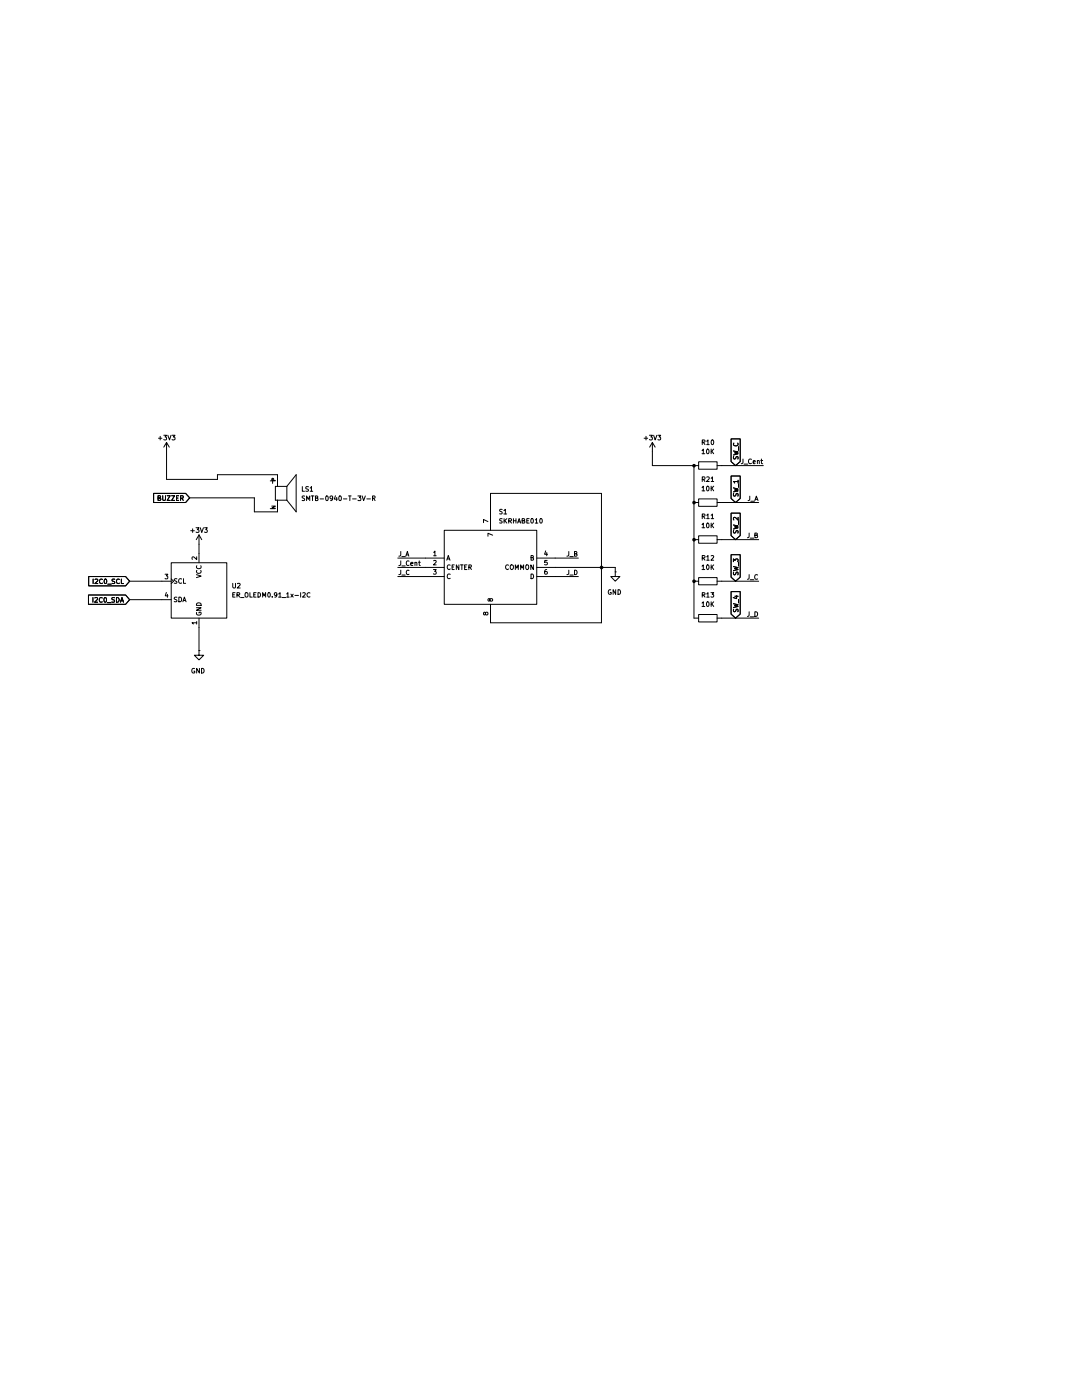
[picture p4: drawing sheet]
(kicad_sch
 (version 20260306)
 (generator "eeschema")
 (generator_version "10.0")
 (paper "A4")
 (lib_symbols
  (symbol "Device:R"
   (pin_numbers (hide yes))
   (pin_names
    (offset 0)) (exclude_from_sim no) (in_bom yes) (on_board yes)
   (in_pos_files yes)
   (duplicate_pin_numbers_are_jumpers no)
   (property "Reference" "R" (at 2.032 0 90) (show_name no) (do_not_autoplace no) (effects (font (size 1.27 1.27))))
   (property "Value" "R" (at 0 0 90) (show_name no) (do_not_autoplace no) (effects (font (size 1.27 1.27))))
   (property "Footprint" "" (at -1.778 0 90) (show_name no) (do_not_autoplace no) (hide yes) (effects (font (size 1.27 1.27))))
   (property "Datasheet" "" (at 0 0 0) (show_name no) (do_not_autoplace no) (hide yes) (effects (font (size 1.27 1.27))))
   (property "Description" "Resistor" (at 0 0 0) (show_name no) (do_not_autoplace no) (hide yes) (effects (font (size 1.27 1.27))))
   (symbol "R_0_1"
    (rectangle (start -1.016 -2.54) (end 1.016 2.54) (stroke (width 0.254) (type default)) (fill (type none))))
   (symbol "R_1_1"
    (pin passive line (at 0 3.81 270) (length 1.27) (name "" (effects (font (size 1.27 1.27)))) (number "1" (effects (font (size 1.27 1.27)))))
    (pin passive line (at 0 -3.81 90) (length 1.27) (name "" (effects (font (size 1.27 1.27)))) (number "2" (effects (font (size 1.27 1.27))))))
   (embedded_fonts no))
  (symbol "Display_Graphic:ER_OLEDM0.91_1x-I2C" (exclude_from_sim no) (in_bom yes) (on_board yes)
   (in_pos_files yes)
   (duplicate_pin_numbers_are_jumpers no)
   (property "Reference" "U" (at 0 0 0) (show_name no) (do_not_autoplace no) (effects (font (size 1.27 1.27))))
   (property "Value" "ER_OLEDM0.91_1x-I2C" (at 14.224 -10.668 0) (show_name no) (do_not_autoplace no) (effects (font (size 1.27 1.27))))
   (property "Footprint" "Display:ER_OLEDM0.91_1x-I2C" (at 18.034 -12.7 0) (show_name no) (do_not_autoplace no) (hide yes) (effects (font (size 1.27 1.27))))
   (property "Datasheet" "https://www.buydisplay.com/download/manual/ER-OLEDM0.91-1_Datasheet.pdf" (at 42.672 -14.732 0) (show_name no) (do_not_autoplace no) (hide yes) (effects (font (size 1.27 1.27))))
   (property "Description" "SSD1306 OLED module, 0.91 inch, 128x32, I2C" (at 26.67 -16.764 0) (show_name no) (do_not_autoplace no) (hide yes) (effects (font (size 1.27 1.27))))
   (symbol "ER_OLEDM0.91_1x-I2C_1_1"
    (rectangle (start -7.62 7.62) (end 7.62 -7.62) (stroke (width 0.254) (type solid)) (fill (type background)))
    (pin power_in line (at 0 -10.16 90) (length 2.54) (name "GND" (effects (font (size 1.27 1.27)))) (number "1" (effects (font (size 1.27 1.27)))))
    (pin power_in line (at 0 10.16 270) (length 2.54) (name "VCC" (effects (font (size 1.27 1.27)))) (number "2" (effects (font (size 1.27 1.27)))))
    (pin input clock (at -10.16 2.54 0) (length 2.54) (name "SCL" (effects (font (size 1.27 1.27)))) (number "3" (effects (font (size 1.27 1.27)))))
    (pin bidirectional line (at -10.16 -2.54 0) (length 2.54) (name "SDA" (effects (font (size 1.27 1.27)))) (number "4" (effects (font (size 1.27 1.27))))))
   (embedded_fonts no))
  (symbol "New_Library:SKRHABE010" (exclude_from_sim no) (in_bom yes) (on_board yes)
   (in_pos_files yes)
   (duplicate_pin_numbers_are_jumpers no)
   (property "Reference" "S" (at 31.75 12.7 0) (show_name no) (do_not_autoplace no) (effects (font (size 1.27 1.27)) (justify left top)))
   (property "Value" "SKRHABE010" (at 31.75 10.16 0) (show_name no) (do_not_autoplace no) (effects (font (size 1.27 1.27)) (justify left top)))
   (property "Footprint" "SKRHABE010" (at 31.75 -89.84 0) (show_name no) (do_not_autoplace no) (hide yes) (effects (font (size 1.27 1.27)) (justify left top)))
   (property "Datasheet" "" (at 31.75 -189.84 0) (show_name no) (do_not_autoplace no) (hide yes) (effects (font (size 1.27 1.27)) (justify left top)))
   (property "Description" "Multi-Directional Switches 4-directn cntr push W/boss 200K Cycles" (at 0 0 0) (show_name no) (do_not_autoplace no) (hide yes) (effects (font (size 1.27 1.27))))
   (property "Height" "5" (at 31.75 -389.84 0) (show_name no) (do_not_autoplace no) (hide yes) (effects (font (size 1.27 1.27)) (justify left top)))
   (property "Manufacturer_Name" "ALPS Electric" (at 31.75 -489.84 0) (show_name no) (do_not_autoplace no) (hide yes) (effects (font (size 1.27 1.27)) (justify left top)))
   (property "Manufacturer_Part_Number" "SKRHABE010" (at 31.75 -589.84 0) (show_name no) (do_not_autoplace no) (hide yes) (effects (font (size 1.27 1.27)) (justify left top)))
   (property "Mouser Part Number" "688-SKRHAB" (at 31.75 -689.84 0) (show_name no) (do_not_autoplace no) (hide yes) (effects (font (size 1.27 1.27)) (justify left top)))
   (property "Mouser Price/Stock" "https://www.mouser.co.uk/ProductDetail/Alps-Alpine/SKRHABE010?qs=seHrhfPpLDxEOwRqoDvYHw%3D%3D" (at 31.75 -789.84 0) (show_name no) (do_not_autoplace no) (hide yes) (effects (font (size 1.27 1.27)) (justify left top)))
   (property "Arrow Part Number" "SKRHABE010" (at 31.75 -889.84 0) (show_name no) (do_not_autoplace no) (hide yes) (effects (font (size 1.27 1.27)) (justify left top)))
   (property "Arrow Price/Stock" "https://www.arrow.com/en/products/skrhabe010/alps-electric" (at 31.75 -989.84 0) (show_name no) (do_not_autoplace no) (hide yes) (effects (font (size 1.27 1.27)) (justify left top)))
   (symbol "SKRHABE010_1_1"
    (rectangle (start 5.08 7.62) (end 30.48 -12.7) (stroke (width 0.254) (type default)) (fill (type background)))
    (pin passive line (at 0 0 0) (length 5.08) (name "A" (effects (font (size 1.27 1.27)))) (number "1" (effects (font (size 1.27 1.27)))))
    (pin passive line (at 0 -2.54 0) (length 5.08) (name "CENTER" (effects (font (size 1.27 1.27)))) (number "2" (effects (font (size 1.27 1.27)))))
    (pin passive line (at 0 -5.08 0) (length 5.08) (name "C" (effects (font (size 1.27 1.27)))) (number "3" (effects (font (size 1.27 1.27)))))
    (pin passive line (at 35.56 0 180) (length 5.08) (name "B" (effects (font (size 1.27 1.27)))) (number "4" (effects (font (size 1.27 1.27)))))
    (pin passive line (at 35.56 -2.54 180) (length 5.08) (name "COMMON" (effects (font (size 1.27 1.27)))) (number "5" (effects (font (size 1.27 1.27)))))
    (pin passive line (at 35.56 -5.08 180) (length 5.08) (name "D" (effects (font (size 1.27 1.27)))) (number "6" (effects (font (size 1.27 1.27)))))
    (pin passive line (at 17.78 12.7 270) (length 5.08) (name "7" (effects (font (size 1.27 1.27)))) (number "7" (effects (font (size 1.27 1.27)))))
    (pin passive line (at 17.78 -17.78 90) (length 5.08) (name "8" (effects (font (size 1.27 1.27)))) (number "8" (effects (font (size 1.27 1.27))))))
   (embedded_fonts no))
  (symbol "custom_parts_library:SMTB-0940-T-3V-R"
   (pin_names
    (offset 1.016)) (exclude_from_sim no) (in_bom yes) (on_board yes)
   (in_pos_files yes)
   (duplicate_pin_numbers_are_jumpers no)
   (property "Reference" "LS" (at -1.27 6.35 0) (show_name no) (do_not_autoplace no) (effects (font (size 1.27 1.27)) (justify left bottom)))
   (property "Value" "SMTB-0940-T-3V-R" (at -1.27 -8.255 0) (show_name no) (do_not_autoplace no) (effects (font (size 1.27 1.27)) (justify left bottom)))
   (property "Footprint" "SMTB-0940-T-3V-R:XDCR_SMTB-0940-T-3V-R" (at 0 0 0) (show_name no) (do_not_autoplace no) (hide yes) (effects (font (size 1.27 1.27)) (justify bottom)))
   (property "Datasheet" "" (at 0 0 0) (show_name no) (do_not_autoplace no) (hide yes) (effects (font (size 1.27 1.27))))
   (property "Description" "" (at 0 0 0) (show_name no) (do_not_autoplace no) (hide yes) (effects (font (size 1.27 1.27))))
   (property "PARTREV" "01/24/2017" (at 0 0 0) (show_name no) (do_not_autoplace no) (hide yes) (effects (font (size 1.27 1.27)) (justify bottom)))
   (property "STANDARD" "Manufacturer Recommendations" (at 0 0 0) (show_name no) (do_not_autoplace no) (hide yes) (effects (font (size 1.27 1.27)) (justify bottom)))
   (property "MAXIMUM_PACKAGE_HEIGHT" "1.85 mm" (at 0 0 0) (show_name no) (do_not_autoplace no) (hide yes) (effects (font (size 1.27 1.27)) (justify bottom)))
   (property "MANUFACTURER" "Pui Audio" (at 0 0 0) (show_name no) (do_not_autoplace no) (hide yes) (effects (font (size 1.27 1.27)) (justify bottom)))
   (symbol "SMTB-0940-T-3V-R_0_0"
    (polyline (pts (xy -3.175 1.905) (xy -3.175 -1.905)) (stroke (width 0.254) (type default)) (fill (type none)))
    (polyline (pts (xy -3.175 1.905) (xy -2.54 1.905)) (stroke (width 0.254) (type default)) (fill (type none)))
    (polyline (pts (xy -3.175 -1.905) (xy -2.54 -1.905)) (stroke (width 0.254) (type default)) (fill (type none)))
    (polyline (pts (xy -2.54 2.54) (xy -2.54 1.905)) (stroke (width 0.1524) (type default)) (fill (type none)))
    (polyline (pts (xy -2.54 1.905) (xy 0 1.905)) (stroke (width 0.254) (type default)) (fill (type none)))
    (polyline (pts (xy -2.54 -1.905) (xy 0 -1.905)) (stroke (width 0.254) (type default)) (fill (type none)))
    (polyline (pts (xy -2.54 -2.54) (xy -2.54 -1.905)) (stroke (width 0.1524) (type default)) (fill (type none)))
    (polyline (pts (xy 0 1.905) (xy 2.54 5.08)) (stroke (width 0.254) (type default)) (fill (type none)))
    (polyline (pts (xy 0 -1.905) (xy 0 1.905)) (stroke (width 0.254) (type default)) (fill (type none)))
    (polyline (pts (xy 0 -1.905) (xy 2.54 -5.08)) (stroke (width 0.254) (type default)) (fill (type none)))
    (polyline (pts (xy 2.54 -5.08) (xy 2.54 5.08)) (stroke (width 0.254) (type default)) (fill (type none)))
    (text "+" (at -5.08 2.54 0) (effects (font (size 1.778 1.778)) (justify left bottom)))
    (text "-" (at -5.08 -5.08 0) (effects (font (size 1.778 1.778)) (justify left bottom)))
    (pin passive line (at -2.54 -5.08 90) (length 2.54) (name "" (effects (font (size 1.016 1.016)))) (number "N" (effects (font (size 1.016 1.016)))))
    (pin passive line (at -2.54 5.08 270) (length 2.54) (name "" (effects (font (size 1.016 1.016)))) (number "P" (effects (font (size 1.016 1.016))))))
   (embedded_fonts no))
  (symbol "power:+3V3"
   (power global)
   (pin_names
    (offset 0)) (exclude_from_sim no) (in_bom yes) (on_board yes)
   (in_pos_files yes)
   (duplicate_pin_numbers_are_jumpers no)
   (property "Reference" "#PWR" (at 0 -3.81 0) (show_name no) (do_not_autoplace no) (hide yes) (effects (font (size 1.27 1.27))))
   (property "Value" "+3V3" (at 0 3.556 0) (show_name no) (do_not_autoplace no) (effects (font (size 1.27 1.27))))
   (property "Footprint" "" (at 0 0 0) (show_name no) (do_not_autoplace no) (hide yes) (effects (font (size 1.27 1.27))))
   (property "Datasheet" "" (at 0 0 0) (show_name no) (do_not_autoplace no) (hide yes) (effects (font (size 1.27 1.27))))
   (property "Description" "Power symbol creates a global label with name \"+3V3\"" (at 0 0 0) (show_name no) (do_not_autoplace no) (hide yes) (effects (font (size 1.27 1.27))))
   (symbol "+3V3_0_1"
    (polyline (pts (xy -0.762 1.27) (xy 0 2.54)) (stroke (width 0) (type default)) (fill (type none)))
    (polyline (pts (xy 0 2.54) (xy 0.762 1.27)) (stroke (width 0) (type default)) (fill (type none)))
    (polyline (pts (xy 0 0) (xy 0 2.54)) (stroke (width 0) (type default)) (fill (type none))))
   (symbol "+3V3_1_1"
    (pin power_in line (at 0 0 90) (length 0) (hide yes) (name "+3V3" (effects (font (size 1.27 1.27)))) (number "1" (effects (font (size 1.27 1.27))))))
   (embedded_fonts no))
  (symbol "power:GND"
   (power global)
   (pin_numbers (hide yes))
   (pin_names
    (offset 0) (hide yes)) (exclude_from_sim no) (in_bom yes) (on_board yes)
   (in_pos_files yes)
   (duplicate_pin_numbers_are_jumpers no)
   (property "Reference" "#PWR" (at 0 -6.35 0) (show_name no) (do_not_autoplace no) (hide yes) (effects (font (size 1.27 1.27))))
   (property "Value" "GND" (at 0 -3.81 0) (show_name no) (do_not_autoplace no) (effects (font (size 1.27 1.27))))
   (property "Footprint" "" (at 0 0 0) (show_name no) (do_not_autoplace no) (hide yes) (effects (font (size 1.27 1.27))))
   (property "Datasheet" "" (at 0 0 0) (show_name no) (do_not_autoplace no) (hide yes) (effects (font (size 1.27 1.27))))
   (property "Description" "Power symbol creates a global label with name \"GND\" , ground" (at 0 0 0) (show_name no) (do_not_autoplace no) (hide yes) (effects (font (size 1.27 1.27))))
   (symbol "GND_0_1"
    (polyline (pts (xy 0 0) (xy 0 -1.27) (xy 1.27 -1.27) (xy 0 -2.54) (xy -1.27 -1.27) (xy 0 -1.27)) (stroke (width 0) (type default)) (fill (type none))))
   (symbol "GND_1_1"
    (pin power_in line (at 0 0 270) (length 0) (name "" (effects (font (size 1.27 1.27)))) (number "1" (effects (font (size 1.27 1.27))))))
   (embedded_fonts no)))
 (junction
  (at 190.5 72.39)
  (diameter 0)
  (color 0 0 0 0))
 (junction
  (at 190.5 50.8)
  (diameter 0)
  (color 0 0 0 0))
 (junction
  (at 165.1 68.58)
  (diameter 0)
  (color 0 0 0 0))
 (junction
  (at 190.5 40.64)
  (diameter 0)
  (color 0 0 0 0))
 (junction
  (at 190.5 60.96)
  (diameter 0)
  (color 0 0 0 0))
 (wire
  (pts (xy 168.91 68.58) (xy 168.91 69.85))
  (stroke (width 0) (type default)))
 (wire
  (pts (xy 109.22 66.04) (xy 116.84 66.04))
  (stroke (width 0) (type default)))
 (wire
  (pts (xy 134.62 83.82) (xy 165.1 83.82))
  (stroke (width 0) (type default)))
 (wire
  (pts (xy 198.12 60.96) (xy 208.28 60.96))
  (stroke (width 0) (type default)))
 (wire
  (pts (xy 45.72 36.83) (xy 45.72 44.45))
  (stroke (width 0) (type default)))
 (wire
  (pts (xy 165.1 48.26) (xy 165.1 68.58))
  (stroke (width 0) (type default)))
 (wire
  (pts (xy 35.56 72.39) (xy 44.45 72.39))
  (stroke (width 0) (type default)))
 (wire
  (pts (xy 158.75 71.12) (xy 152.4 71.12))
  (stroke (width 0) (type default)))
 (wire
  (pts (xy 45.72 44.45) (xy 59.69 44.45))
  (stroke (width 0) (type default)))
 (wire
  (pts (xy 198.12 50.8) (xy 208.28 50.8))
  (stroke (width 0) (type default)))
 (wire
  (pts (xy 54.61 62.23) (xy 54.61 64.77))
  (stroke (width 0) (type default)))
 (wire
  (pts (xy 69.85 49.53) (xy 69.85 53.34))
  (stroke (width 0) (type default)))
 (wire
  (pts (xy 35.56 77.47) (xy 44.45 77.47))
  (stroke (width 0) (type default)))
 (wire
  (pts (xy 190.5 40.64) (xy 190.5 50.8))
  (stroke (width 0) (type default)))
 (wire
  (pts (xy 69.85 53.34) (xy 76.2 53.34))
  (stroke (width 0) (type default)))
 (wire
  (pts (xy 158.75 66.04) (xy 152.4 66.04))
  (stroke (width 0) (type default)))
 (wire
  (pts (xy 198.12 40.64) (xy 209.55 40.64))
  (stroke (width 0) (type default)))
 (wire
  (pts (xy 109.22 71.12) (xy 116.84 71.12))
  (stroke (width 0) (type default)))
 (wire
  (pts (xy 54.61 91.44) (xy 54.61 85.09))
  (stroke (width 0) (type default)))
 (wire
  (pts (xy 165.1 83.82) (xy 165.1 68.58))
  (stroke (width 0) (type default)))
 (wire
  (pts (xy 76.2 43.18) (xy 59.69 43.18))
  (stroke (width 0) (type default)))
 (wire
  (pts (xy 190.5 50.8) (xy 190.5 60.96))
  (stroke (width 0) (type default)))
 (wire
  (pts (xy 179.07 40.64) (xy 190.5 40.64))
  (stroke (width 0) (type default)))
 (wire
  (pts (xy 59.69 43.18) (xy 59.69 44.45))
  (stroke (width 0) (type default)))
 (wire
  (pts (xy 190.5 60.96) (xy 190.5 72.39))
  (stroke (width 0) (type default)))
 (wire
  (pts (xy 165.1 68.58) (xy 168.91 68.58))
  (stroke (width 0) (type default)))
 (wire
  (pts (xy 134.62 53.34) (xy 134.62 48.26))
  (stroke (width 0) (type default)))
 (wire
  (pts (xy 152.4 68.58) (xy 165.1 68.58))
  (stroke (width 0) (type default)))
 (wire
  (pts (xy 198.12 82.55) (xy 208.28 82.55))
  (stroke (width 0) (type default)))
 (wire
  (pts (xy 109.22 68.58) (xy 116.84 68.58))
  (stroke (width 0) (type default)))
 (wire
  (pts (xy 190.5 72.39) (xy 190.5 82.55))
  (stroke (width 0) (type default)))
 (wire
  (pts (xy 198.12 72.39) (xy 208.28 72.39))
  (stroke (width 0) (type default)))
 (wire
  (pts (xy 52.07 49.53) (xy 69.85 49.53))
  (stroke (width 0) (type default)))
 (wire
  (pts (xy 179.07 36.83) (xy 179.07 40.64))
  (stroke (width 0) (type default)))
 (wire
  (pts (xy 134.62 48.26) (xy 165.1 48.26))
  (stroke (width 0) (type default)))
 (label "J_D"
  (at 158.75 71.12 180)
  (effects (font (size 1.27 1.27)) (justify right bottom)))
 (label "J_B"
  (at 158.75 66.04 180)
  (effects (font (size 1.27 1.27)) (justify right bottom)))
 (label "J_C"
  (at 109.22 71.12 0)
  (effects (font (size 1.27 1.27)) (justify left bottom)))
 (label "J_B"
  (at 208.28 60.96 180)
  (effects (font (size 1.27 1.27)) (justify right bottom)))
 (label "J_D"
  (at 208.28 82.55 180)
  (effects (font (size 1.27 1.27)) (justify right bottom)))
 (label "J_A"
  (at 208.28 50.8 180)
  (effects (font (size 1.27 1.27)) (justify right bottom)))
 (label "J_Cent"
  (at 209.55 40.64 180)
  (effects (font (size 1.27 1.27)) (justify right bottom)))
 (label "J_C"
  (at 208.28 72.39 180)
  (effects (font (size 1.27 1.27)) (justify right bottom)))
 (label "J_A"
  (at 109.22 66.04 0)
  (effects (font (size 1.27 1.27)) (justify left bottom)))
 (label "J_Cent"
  (at 109.22 68.58 0)
  (effects (font (size 1.27 1.27)) (justify left bottom)))
 (global_label "SW_3"
  (shape input)
  (at 201.93 72.39 90)
  (fields_autoplaced yes)
  (effects (font (size 1.27 1.27)) (justify left))
  (property "Intersheetrefs" "${INTERSHEET_REFS}" (at 201.93 64.5668 90) (hide yes) (show_name no) (do_not_autoplace no) (effects (font (size 1.27 1.27)) (justify left))))
 (global_label "I2C0_SCL"
  (shape input)
  (at 35.56 72.39 180)
  (fields_autoplaced yes)
  (effects (font (size 1.27 1.27)) (justify right))
  (property "Intersheetrefs" "${INTERSHEET_REFS}" (at 23.8058 72.39 0) (hide yes) (show_name no) (do_not_autoplace no) (effects (font (size 1.27 1.27)) (justify right))))
 (global_label "SW_4"
  (shape input)
  (at 201.93 82.55 90)
  (fields_autoplaced yes)
  (effects (font (size 1.27 1.27)) (justify left))
  (property "Intersheetrefs" "${INTERSHEET_REFS}" (at 201.93 74.7268 90) (hide yes) (show_name no) (do_not_autoplace no) (effects (font (size 1.27 1.27)) (justify left))))
 (global_label "SW_C"
  (shape input)
  (at 201.93 40.64 90)
  (fields_autoplaced yes)
  (effects (font (size 1.27 1.27)) (justify left))
  (property "Intersheetrefs" "${INTERSHEET_REFS}" (at 201.93 32.7563 90) (hide yes) (show_name no) (do_not_autoplace no) (effects (font (size 1.27 1.27)) (justify left))))
 (global_label "SW_2"
  (shape input)
  (at 201.93 60.96 90)
  (fields_autoplaced yes)
  (effects (font (size 1.27 1.27)) (justify left))
  (property "Intersheetrefs" "${INTERSHEET_REFS}" (at 201.93 53.1368 90) (hide yes) (show_name no) (do_not_autoplace no) (effects (font (size 1.27 1.27)) (justify left))))
 (global_label "BUZZER"
  (shape input)
  (at 52.07 49.53 180)
  (fields_autoplaced yes)
  (effects (font (size 1.27 1.27)) (justify right))
  (property "Intersheetrefs" "${INTERSHEET_REFS}" (at 41.6463 49.53 0) (hide yes) (show_name no) (do_not_autoplace no) (effects (font (size 1.27 1.27)) (justify right))))
 (global_label "SW_1"
  (shape input)
  (at 201.93 50.8 90)
  (fields_autoplaced yes)
  (effects (font (size 1.27 1.27)) (justify left))
  (property "Intersheetrefs" "${INTERSHEET_REFS}" (at 201.93 42.9768 90) (hide yes) (show_name no) (do_not_autoplace no) (effects (font (size 1.27 1.27)) (justify left))))
 (global_label "I2C0_SDA"
  (shape input)
  (at 35.56 77.47 180)
  (fields_autoplaced yes)
  (effects (font (size 1.27 1.27)) (justify right))
  (property "Intersheetrefs" "${INTERSHEET_REFS}" (at 23.7453 77.47 0) (hide yes) (show_name no) (do_not_autoplace no) (effects (font (size 1.27 1.27)) (justify right))))
 (symbol
  (lib_id "Display_Graphic:ER_OLEDM0.91_1x-I2C")
  (at 54.61 74.93 0)
  (unit 1)
  (body_style 1)
  (exclude_from_sim no)
  (in_bom yes)
  (on_board yes)
  (in_pos_files yes)
  (dnp no)
  (fields_autoplaced yes)
  (property "Reference" "U2" (at 63.5 73.6599 0) (show_name no) (do_not_autoplace no) (effects (font (size 1.27 1.27)) (justify left)))
  (property "Value" "ER_OLEDM0.91_1x-I2C" (at 63.5 76.1999 0) (show_name no) (do_not_autoplace no) (effects (font (size 1.27 1.27)) (justify left)))
  (property "Footprint" "Display:ER_OLEDM0.91_1x-I2C" (at 72.644 87.63 0) (hide yes) (show_name no) (do_not_autoplace no) (effects (font (size 1.27 1.27))))
  (property "Datasheet" "https://www.buydisplay.com/download/manual/ER-OLEDM0.91-1_Datasheet.pdf" (at 97.282 89.662 0) (hide yes) (show_name no) (do_not_autoplace no) (effects (font (size 1.27 1.27))))
  (property "Description" "SSD1306 OLED module, 0.91 inch, 128x32, I2C" (at 81.28 91.694 0) (hide yes) (show_name no) (do_not_autoplace no) (effects (font (size 1.27 1.27))))
  (pin "2")
  (pin "1")
  (pin "4")
  (pin "3"))
 (symbol
  (lib_id "power:GND")
  (at 54.61 91.44 0)
  (unit 1)
  (body_style 1)
  (exclude_from_sim no)
  (in_bom yes)
  (on_board yes)
  (in_pos_files yes)
  (dnp no)
  (property "Reference" "#PWR014" (at 54.61 97.79 0) (hide yes) (show_name no) (do_not_autoplace no) (effects (font (size 1.27 1.27))))
  (property "Value" "GND" (at 54.356 97.028 0) (show_name no) (do_not_autoplace no) (effects (font (size 1.27 1.27))))
  (property "Footprint" "" (at 54.61 91.44 0) (hide yes) (show_name no) (do_not_autoplace no) (effects (font (size 1.27 1.27))))
  (property "Datasheet" "" (at 54.61 91.44 0) (hide yes) (show_name no) (do_not_autoplace no) (effects (font (size 1.27 1.27))))
  (property "Description" "Power symbol creates a global label with name \"GND\" , ground" (at 54.61 91.44 0) (hide yes) (show_name no) (do_not_autoplace no) (effects (font (size 1.27 1.27))))
  (pin "1"))
 (symbol
  (lib_id "New_Library:SKRHABE010")
  (at 116.84 66.04 0)
  (unit 1)
  (body_style 1)
  (exclude_from_sim no)
  (in_bom yes)
  (on_board yes)
  (in_pos_files yes)
  (dnp no)
  (fields_autoplaced yes)
  (property "Reference" "S1" (at 136.7633 53.34 0) (show_name no) (do_not_autoplace no) (effects (font (size 1.27 1.27)) (justify left)))
  (property "Value" "SKRHABE010" (at 136.7633 55.88 0) (show_name no) (do_not_autoplace no) (effects (font (size 1.27 1.27)) (justify left)))
  (property "Footprint" "Library_custom_parts:SKRHABE010" (at 148.59 155.88 0) (hide yes) (show_name no) (do_not_autoplace no) (effects (font (size 1.27 1.27)) (justify left top)))
  (property "Datasheet" "" (at 148.59 255.88 0) (hide yes) (show_name no) (do_not_autoplace no) (effects (font (size 1.27 1.27)) (justify left top)))
  (property "Description" "Multi-Directional Switches 4-directn cntr push W/boss 200K Cycles" (at 116.84 66.04 0) (hide yes) (show_name no) (do_not_autoplace no) (effects (font (size 1.27 1.27))))
  (property "Height" "5" (at 148.59 455.88 0) (hide yes) (show_name no) (do_not_autoplace no) (effects (font (size 1.27 1.27)) (justify left top)))
  (property "Manufacturer_Name" "ALPS Electric" (at 148.59 555.88 0) (hide yes) (show_name no) (do_not_autoplace no) (effects (font (size 1.27 1.27)) (justify left top)))
  (property "Manufacturer_Part_Number" "SKRHABE010" (at 148.59 655.88 0) (hide yes) (show_name no) (do_not_autoplace no) (effects (font (size 1.27 1.27)) (justify left top)))
  (property "Mouser Part Number" "688-SKRHAB" (at 148.59 755.88 0) (hide yes) (show_name no) (do_not_autoplace no) (effects (font (size 1.27 1.27)) (justify left top)))
  (property "Mouser Price/Stock" "https://www.mouser.co.uk/ProductDetail/Alps-Alpine/SKRHABE010?qs=seHrhfPpLDxEOwRqoDvYHw%3D%3D" (at 148.59 855.88 0) (hide yes) (show_name no) (do_not_autoplace no) (effects (font (size 1.27 1.27)) (justify left top)))
  (property "Arrow Part Number" "SKRHABE010" (at 148.59 955.88 0) (hide yes) (show_name no) (do_not_autoplace no) (effects (font (size 1.27 1.27)) (justify left top)))
  (property "Arrow Price/Stock" "https://www.arrow.com/en/products/skrhabe010/alps-electric" (at 148.59 1055.88 0) (hide yes) (show_name no) (do_not_autoplace no) (effects (font (size 1.27 1.27)) (justify left top)))
  (pin "8")
  (pin "7")
  (pin "4")
  (pin "2")
  (pin "1")
  (pin "5")
  (pin "6")
  (pin "3"))
 (symbol
  (lib_id "power:GND")
  (at 168.91 69.85 0)
  (unit 1)
  (body_style 1)
  (exclude_from_sim no)
  (in_bom yes)
  (on_board yes)
  (in_pos_files yes)
  (dnp no)
  (property "Reference" "#PWR012" (at 168.91 76.2 0) (hide yes) (show_name no) (do_not_autoplace no) (effects (font (size 1.27 1.27))))
  (property "Value" "GND" (at 168.656 75.438 0) (show_name no) (do_not_autoplace no) (effects (font (size 1.27 1.27))))
  (property "Footprint" "" (at 168.91 69.85 0) (hide yes) (show_name no) (do_not_autoplace no) (effects (font (size 1.27 1.27))))
  (property "Datasheet" "" (at 168.91 69.85 0) (hide yes) (show_name no) (do_not_autoplace no) (effects (font (size 1.27 1.27))))
  (property "Description" "Power symbol creates a global label with name \"GND\" , ground" (at 168.91 69.85 0) (hide yes) (show_name no) (do_not_autoplace no) (effects (font (size 1.27 1.27))))
  (pin "1"))
 (symbol
  (lib_id "power:+3V3")
  (at 179.07 36.83 0)
  (unit 1)
  (body_style 1)
  (exclude_from_sim no)
  (in_bom yes)
  (on_board yes)
  (in_pos_files yes)
  (dnp no)
  (property "Reference" "#PWR0117" (at 179.07 40.64 0) (hide yes) (show_name no) (do_not_autoplace no) (effects (font (size 1.27 1.27))))
  (property "Value" "+3V3" (at 179.07 33.02 0) (show_name no) (do_not_autoplace no) (effects (font (size 1.27 1.27))))
  (property "Footprint" "" (at 179.07 36.83 0) (hide yes) (show_name no) (do_not_autoplace no) (effects (font (size 1.27 1.27))))
  (property "Datasheet" "" (at 179.07 36.83 0) (hide yes) (show_name no) (do_not_autoplace no) (effects (font (size 1.27 1.27))))
  (property "Description" "" (at 179.07 36.83 0) (hide yes) (show_name no) (do_not_autoplace no) (effects (font (size 1.27 1.27))))
  (pin "1"))
 (symbol
  (lib_id "Device:R")
  (at 194.31 60.96 270)
  (unit 1)
  (body_style 1)
  (exclude_from_sim no)
  (in_bom yes)
  (on_board yes)
  (in_pos_files yes)
  (dnp no)
  (fields_autoplaced yes)
  (property "Reference" "R11" (at 194.31 54.61 90) (show_name no) (do_not_autoplace no) (effects (font (size 1.27 1.27))))
  (property "Value" "10K" (at 194.31 57.15 90) (show_name no) (do_not_autoplace no) (effects (font (size 1.27 1.27))))
  (property "Footprint" "Resistor_SMD:R_0402_1005Metric" (at 194.31 59.182 90) (hide yes) (show_name no) (do_not_autoplace no) (effects (font (size 1.27 1.27))))
  (property "Datasheet" "" (at 194.31 60.96 0) (hide yes) (show_name no) (do_not_autoplace no) (effects (font (size 1.27 1.27))))
  (property "Description" "Resistor" (at 194.31 60.96 0) (hide yes) (show_name no) (do_not_autoplace no) (effects (font (size 1.27 1.27))))
  (pin "1")
  (pin "2"))
 (symbol
  (lib_id "Device:R")
  (at 194.31 82.55 270)
  (unit 1)
  (body_style 1)
  (exclude_from_sim no)
  (in_bom yes)
  (on_board yes)
  (in_pos_files yes)
  (dnp no)
  (fields_autoplaced yes)
  (property "Reference" "R13" (at 194.31 76.2 90) (show_name no) (do_not_autoplace no) (effects (font (size 1.27 1.27))))
  (property "Value" "10K" (at 194.31 78.74 90) (show_name no) (do_not_autoplace no) (effects (font (size 1.27 1.27))))
  (property "Footprint" "Resistor_SMD:R_0402_1005Metric" (at 194.31 80.772 90) (hide yes) (show_name no) (do_not_autoplace no) (effects (font (size 1.27 1.27))))
  (property "Datasheet" "" (at 194.31 82.55 0) (hide yes) (show_name no) (do_not_autoplace no) (effects (font (size 1.27 1.27))))
  (property "Description" "Resistor" (at 194.31 82.55 0) (hide yes) (show_name no) (do_not_autoplace no) (effects (font (size 1.27 1.27))))
  (pin "1")
  (pin "2"))
 (symbol
  (lib_id "custom_parts_library:SMTB-0940-T-3V-R")
  (at 78.74 48.26 0)
  (unit 1)
  (body_style 1)
  (exclude_from_sim no)
  (in_bom yes)
  (on_board yes)
  (in_pos_files yes)
  (dnp no)
  (fields_autoplaced yes)
  (property "Reference" "LS1" (at 82.55 47.1342 0) (show_name no) (do_not_autoplace no) (effects (font (size 1.27 1.27)) (justify left)))
  (property "Value" "SMTB-0940-T-3V-R" (at 82.55 49.6742 0) (show_name no) (do_not_autoplace no) (effects (font (size 1.27 1.27)) (justify left)))
  (property "Footprint" "Library_custom_parts:XDCR_SMTB-0940-T-3V-R" (at 78.74 48.26 0) (hide yes) (show_name no) (do_not_autoplace no) (effects (font (size 1.27 1.27)) (justify bottom)))
  (property "Datasheet" "" (at 78.74 48.26 0) (hide yes) (show_name no) (do_not_autoplace no) (effects (font (size 1.27 1.27))))
  (property "Description" "" (at 78.74 48.26 0) (hide yes) (show_name no) (do_not_autoplace no) (effects (font (size 1.27 1.27))))
  (property "PARTREV" "01/24/2017" (at 78.74 48.26 0) (hide yes) (show_name no) (do_not_autoplace no) (effects (font (size 1.27 1.27)) (justify bottom)))
  (property "STANDARD" "Manufacturer Recommendations" (at 78.74 48.26 0) (hide yes) (show_name no) (do_not_autoplace no) (effects (font (size 1.27 1.27)) (justify bottom)))
  (property "MAXIMUM_PACKAGE_HEIGHT" "1.85 mm" (at 78.74 48.26 0) (hide yes) (show_name no) (do_not_autoplace no) (effects (font (size 1.27 1.27)) (justify bottom)))
  (property "MANUFACTURER" "Pui Audio" (at 78.74 48.26 0) (hide yes) (show_name no) (do_not_autoplace no) (effects (font (size 1.27 1.27)) (justify bottom)))
  (pin "P")
  (pin "N"))
 (symbol
  (lib_id "Device:R")
  (at 194.31 40.64 270)
  (unit 1)
  (body_style 1)
  (exclude_from_sim no)
  (in_bom yes)
  (on_board yes)
  (in_pos_files yes)
  (dnp no)
  (fields_autoplaced yes)
  (property "Reference" "R10" (at 194.31 34.29 90) (show_name no) (do_not_autoplace no) (effects (font (size 1.27 1.27))))
  (property "Value" "10K" (at 194.31 36.83 90) (show_name no) (do_not_autoplace no) (effects (font (size 1.27 1.27))))
  (property "Footprint" "Resistor_SMD:R_0402_1005Metric" (at 194.31 38.862 90) (hide yes) (show_name no) (do_not_autoplace no) (effects (font (size 1.27 1.27))))
  (property "Datasheet" "" (at 194.31 40.64 0) (hide yes) (show_name no) (do_not_autoplace no) (effects (font (size 1.27 1.27))))
  (property "Description" "Resistor" (at 194.31 40.64 0) (hide yes) (show_name no) (do_not_autoplace no) (effects (font (size 1.27 1.27))))
  (pin "1")
  (pin "2"))
 (symbol
  (lib_id "Device:R")
  (at 194.31 72.39 270)
  (unit 1)
  (body_style 1)
  (exclude_from_sim no)
  (in_bom yes)
  (on_board yes)
  (in_pos_files yes)
  (dnp no)
  (fields_autoplaced yes)
  (property "Reference" "R12" (at 194.31 66.04 90) (show_name no) (do_not_autoplace no) (effects (font (size 1.27 1.27))))
  (property "Value" "10K" (at 194.31 68.58 90) (show_name no) (do_not_autoplace no) (effects (font (size 1.27 1.27))))
  (property "Footprint" "Resistor_SMD:R_0402_1005Metric" (at 194.31 70.612 90) (hide yes) (show_name no) (do_not_autoplace no) (effects (font (size 1.27 1.27))))
  (property "Datasheet" "" (at 194.31 72.39 0) (hide yes) (show_name no) (do_not_autoplace no) (effects (font (size 1.27 1.27))))
  (property "Description" "Resistor" (at 194.31 72.39 0) (hide yes) (show_name no) (do_not_autoplace no) (effects (font (size 1.27 1.27))))
  (pin "1")
  (pin "2"))
 (symbol
  (lib_id "power:+3V3")
  (at 54.61 62.23 0)
  (unit 1)
  (body_style 1)
  (exclude_from_sim no)
  (in_bom yes)
  (on_board yes)
  (in_pos_files yes)
  (dnp no)
  (property "Reference" "#PWR0116" (at 54.61 66.04 0) (hide yes) (show_name no) (do_not_autoplace no) (effects (font (size 1.27 1.27))))
  (property "Value" "+3V3" (at 54.61 58.42 0) (show_name no) (do_not_autoplace no) (effects (font (size 1.27 1.27))))
  (property "Footprint" "" (at 54.61 62.23 0) (hide yes) (show_name no) (do_not_autoplace no) (effects (font (size 1.27 1.27))))
  (property "Datasheet" "" (at 54.61 62.23 0) (hide yes) (show_name no) (do_not_autoplace no) (effects (font (size 1.27 1.27))))
  (property "Description" "" (at 54.61 62.23 0) (hide yes) (show_name no) (do_not_autoplace no) (effects (font (size 1.27 1.27))))
  (pin "1"))
 (symbol
  (lib_id "Device:R")
  (at 194.31 50.8 270)
  (unit 1)
  (body_style 1)
  (exclude_from_sim no)
  (in_bom yes)
  (on_board yes)
  (in_pos_files yes)
  (dnp no)
  (fields_autoplaced yes)
  (property "Reference" "R21" (at 194.31 44.45 90) (show_name no) (do_not_autoplace no) (effects (font (size 1.27 1.27))))
  (property "Value" "10K" (at 194.31 46.99 90) (show_name no) (do_not_autoplace no) (effects (font (size 1.27 1.27))))
  (property "Footprint" "Resistor_SMD:R_0402_1005Metric" (at 194.31 49.022 90) (hide yes) (show_name no) (do_not_autoplace no) (effects (font (size 1.27 1.27))))
  (property "Datasheet" "" (at 194.31 50.8 0) (hide yes) (show_name no) (do_not_autoplace no) (effects (font (size 1.27 1.27))))
  (property "Description" "Resistor" (at 194.31 50.8 0) (hide yes) (show_name no) (do_not_autoplace no) (effects (font (size 1.27 1.27))))
  (pin "1")
  (pin "2"))
 (symbol
  (lib_id "power:+3V3")
  (at 45.72 36.83 0)
  (unit 1)
  (body_style 1)
  (exclude_from_sim no)
  (in_bom yes)
  (on_board yes)
  (in_pos_files yes)
  (dnp no)
  (property "Reference" "#PWR0115" (at 45.72 40.64 0) (hide yes) (show_name no) (do_not_autoplace no) (effects (font (size 1.27 1.27))))
  (property "Value" "+3V3" (at 45.72 33.02 0) (show_name no) (do_not_autoplace no) (effects (font (size 1.27 1.27))))
  (property "Footprint" "" (at 45.72 36.83 0) (hide yes) (show_name no) (do_not_autoplace no) (effects (font (size 1.27 1.27))))
  (property "Datasheet" "" (at 45.72 36.83 0) (hide yes) (show_name no) (do_not_autoplace no) (effects (font (size 1.27 1.27))))
  (property "Description" "" (at 45.72 36.83 0) (hide yes) (show_name no) (do_not_autoplace no) (effects (font (size 1.27 1.27))))
  (pin "1")))
